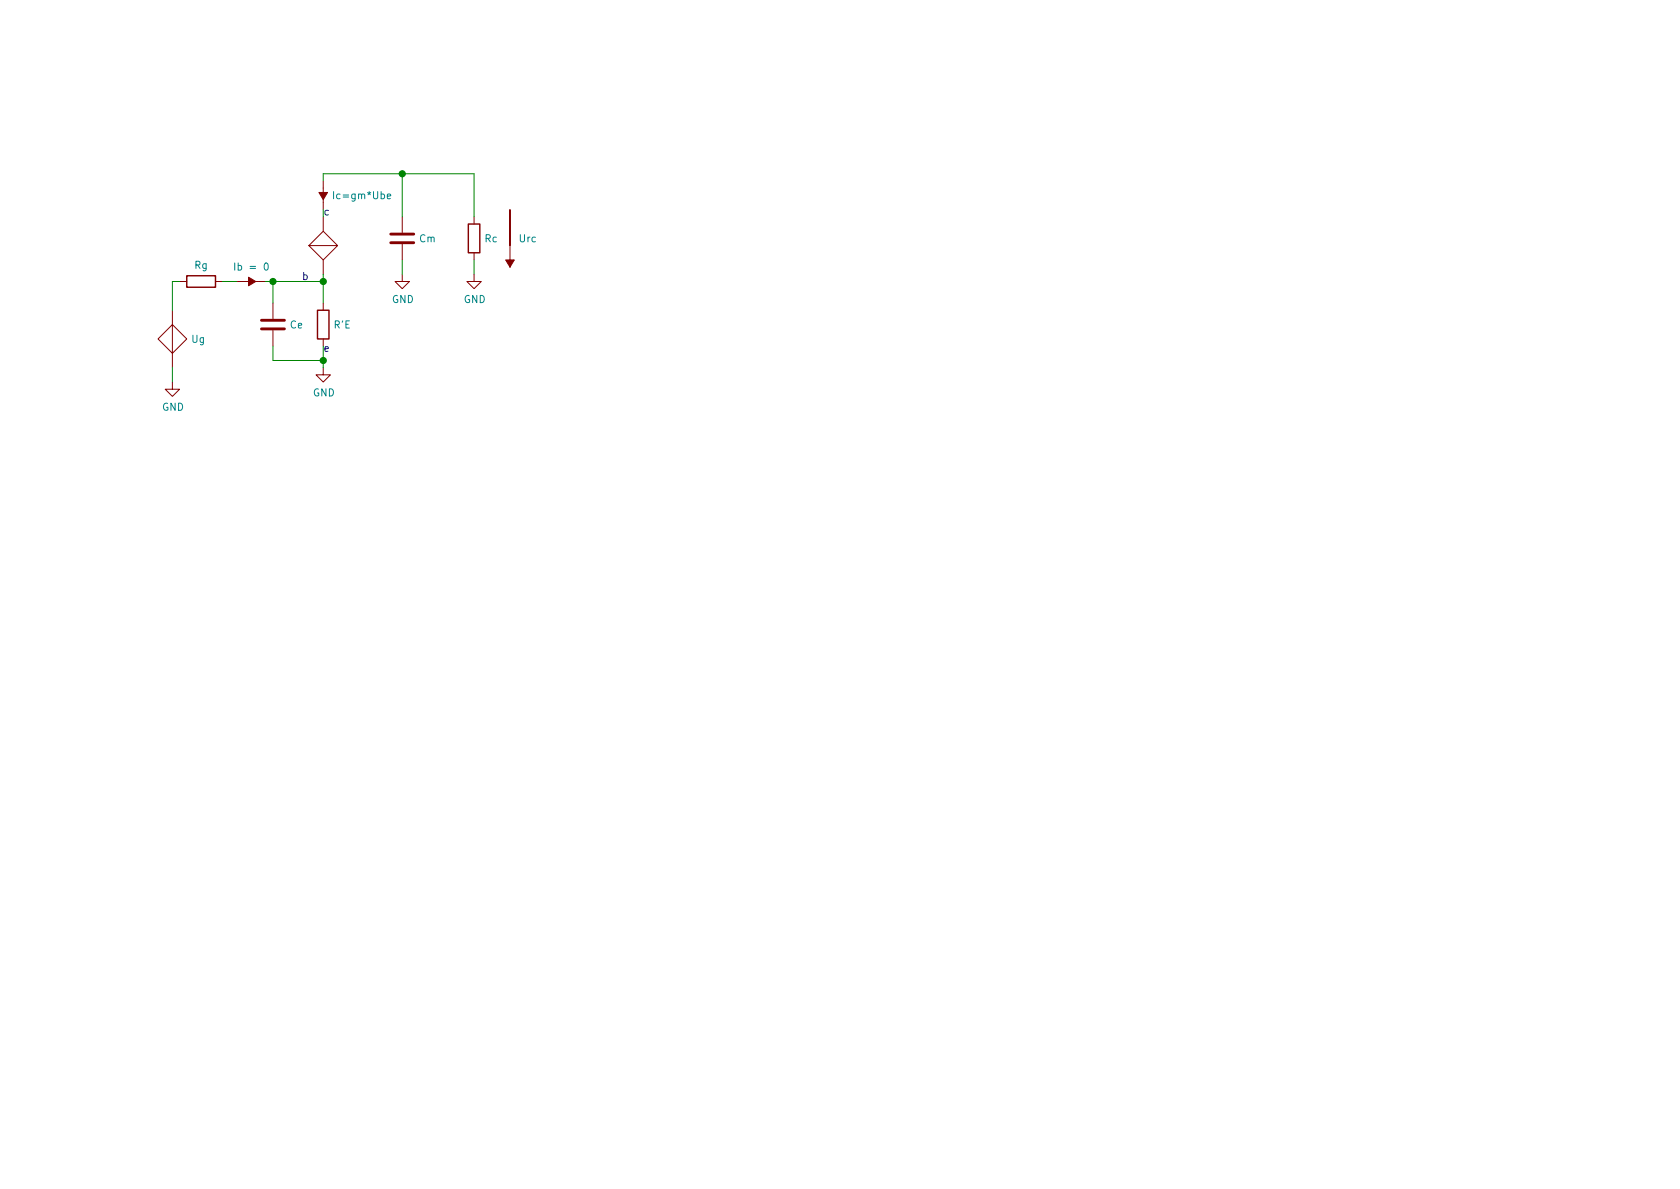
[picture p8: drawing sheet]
<svg xmlns="http://www.w3.org/2000/svg" width="297mm" height="210mm" viewBox="0 0 297 210" stroke-linecap="round" stroke-linejoin="round" font-family="sans-serif">
<g fill="#840000" stroke="#840000" stroke-width=".18">
<path d="M89.4 46h1.5l-.7 1.2z"/>
<path d="M43.9 49l1.3 .8-1.3 .7z"/>
<path d="M56.4 34h1.5l-.8 1.3z"/>
</g>
<g fill="none" stroke="#840000" stroke-width=".18">
<path d="M57.1 32v2M57.1 35.3v1.8M57.1 38.3v2.6M71.1 38.3v2.8M83.8 38.3v1.3M30.5 54.9v2.5l2.5 2.5-2.5 2.6-2.6-2.6 2.6-2.5v7.6M31.7 49.8h1.3M38.1 49.8h1.3M41.9 49.8h2M45.2 49.8h1.8M48.3 53.6v2.8M48.3 58.4v2.8"/>
<path d="M54.6 43.4h5.1l-2.6-2.5-2.5 2.5 2.5 2.6 2.6-2.6M57.1 46v2.5M57.1 53.6v1.3M57.1 59.9v1.3M71.1 48.5v1.3h1.3l-1.3 1.2-1.3-1.2h1.3M71.1 43.2v2.8M83.8 48.5v1.3h1.3l-1.3 1.2-1.3-1.2h1.3M83.8 44.7v1.3M90.2 43.4v-6.3v10.1v-1.2M30.5 67.6v1.2h1.2l-1.2 1.3-1.3-1.3h1.3M57.1 65v1.3h1.3l-1.3 1.3-1.2-1.3h1.2"/>
</g>
<path d="M82.8 39.6h2v5.1h-2zM33 48.8h5.1v2h-5.1zM56.1 54.9h2.1v5h-2.1z" fill="none" stroke="#840000" stroke-width=".25"/>
<path d="M46.2 58.2h4.1M46.2 56.6h4.1M69.1 42.9h4.1M69.1 41.4h4.1" fill="none" stroke="#840000" stroke-width=".51"/>
<path d="M68.5 34.7l.6-.1-.1-.2-.3-.1-.2 .2v.6h.5M41.5 46.5v1.3M46.8 46.6l.2-.1a.69 .69 0 0 1 .4 .6 .69 .69 0 0 1-.4 .7l-.2-.3-.1-.2z" fill="none" stroke="#008484" stroke-width=".18"/>
<path d="M57.1 32v-1.3h26.7v7.6M71.1 30.7v7.6M31.7 49.8h-1.2v5.1M39.4 49.8h2.5M47 49.8h10.1M48.3 49.8v3.8M57.1 48.5v5.1M71.1 46v2.5M83.8 46v2.5M30.5 65v2.6M48.3 61.2v2.5h8.8M57.1 61.2v3.8" fill="none" stroke="#008400" stroke-width=".18"/>
<g fill="#008400" stroke="#008400" stroke-width=".25">
<circle cx="57.2" cy="63.7" r=".51"/>
<circle cx="48.3" cy="49.8" r=".51"/>
<circle cx="57.2" cy="49.8" r=".51"/>
<circle cx="71.1" cy="30.7" r=".51"/>
</g>
<g font-size="1.8" fill="#008484">
<text x="59.4" y="35.2">Ic=gm*Ube</text>
<text x="34.4" y="47.5">Rg</text>
<text x="42.2" y="47.8">Ib = 0</text>
<text x="74.2" y="42.8">Cm</text>
<text x="85.7" y="42.8">Rc</text>
<text x="91.8" y="42.8">Urc</text>
<text x="69.3" y="53.6">GND</text>
<text x="82" y="53.6">GND</text>
<text x="51.3" y="58.1">Ce</text>
<text x="59.1" y="58.1">R'E</text>
<text x="33.9" y="60.6">Ug</text>
<text x="55.3" y="70.1">GND</text>
<text x="28.7" y="72.6">GND</text>
</g>
<g font-size="1.8" fill="#0000c2">
<text x="57.1" y="38.1">c</text>
<text x="53.3" y="49.5">b</text>
<text x="57.1" y="62.2">e</text>
</g>
</svg>
